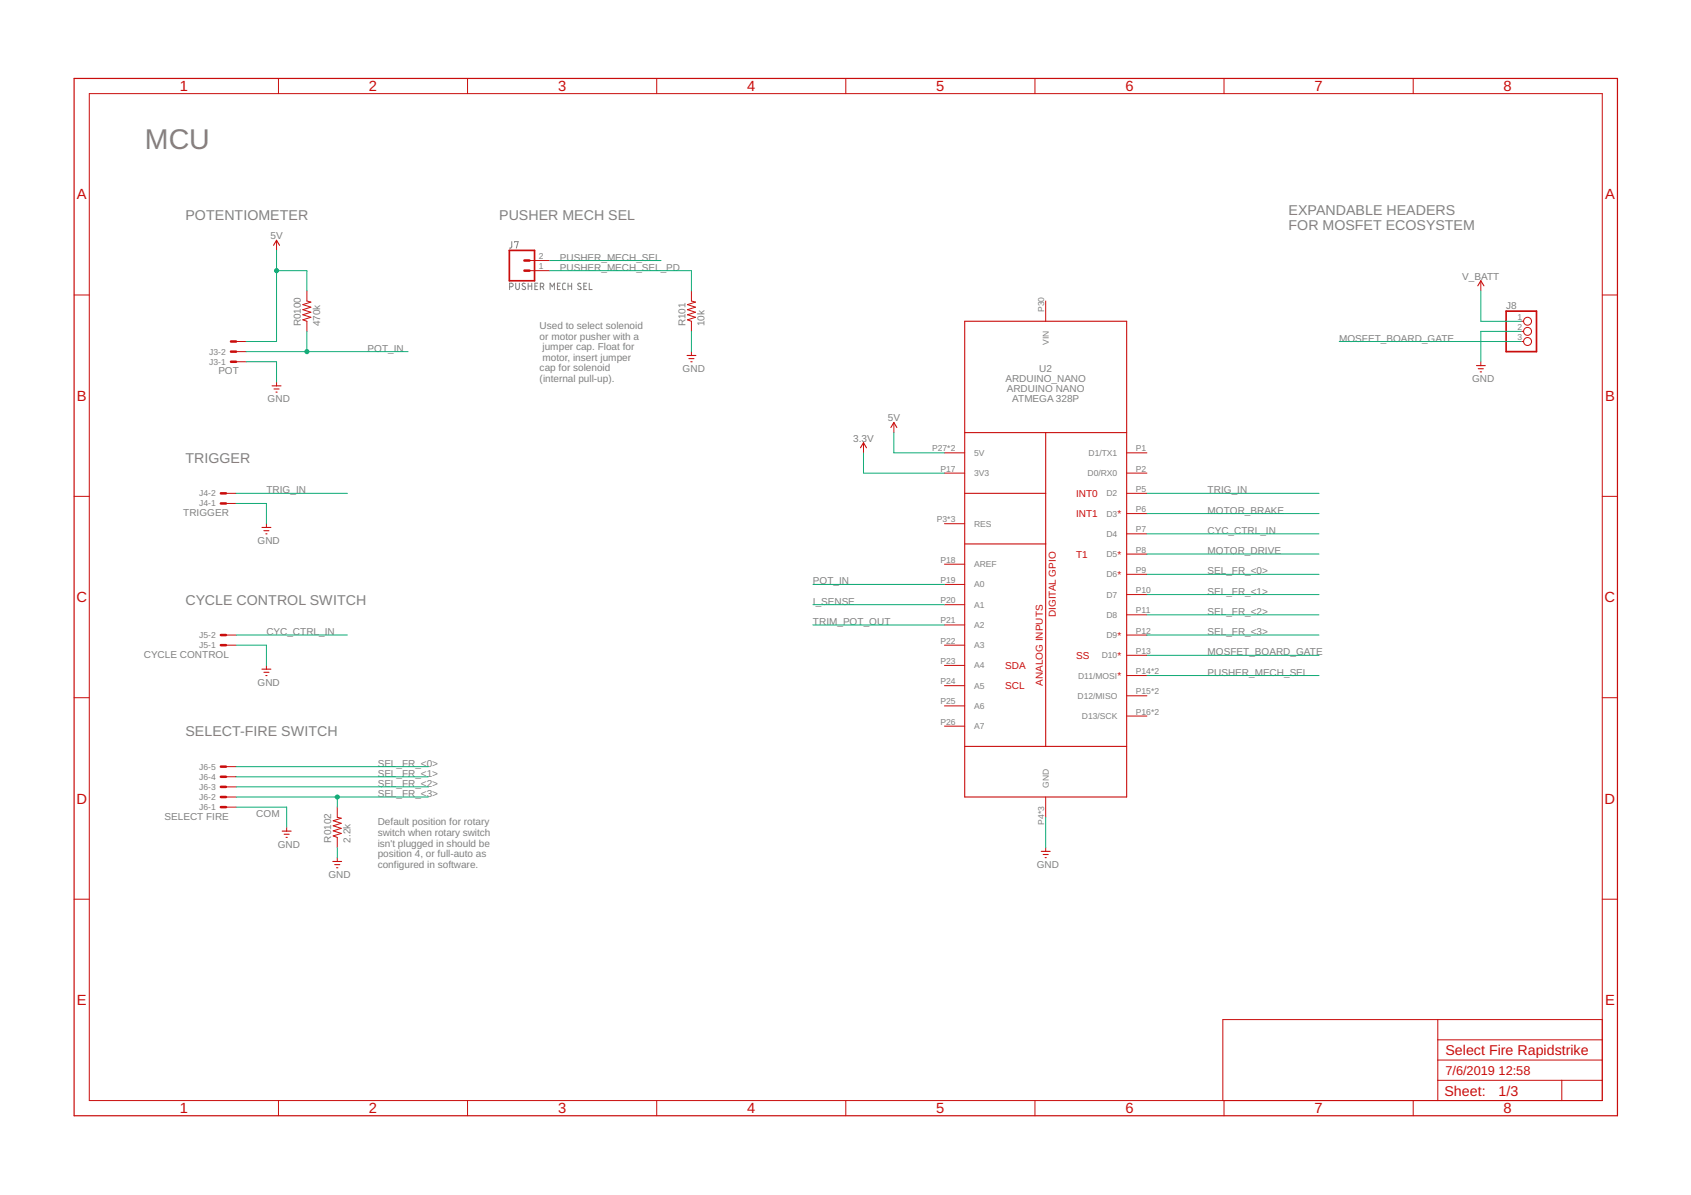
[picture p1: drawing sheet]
<svg xmlns="http://www.w3.org/2000/svg" width="297mm" height="210mm" viewBox="0 0 297 210" stroke-linecap="round" stroke-linejoin="round" font-family="sans-serif">
<g fill="none" stroke="#808080" stroke-width=".18">
<path d="M89.5 50.4l.6-.2v-.4l-.6-.1v1.2M89.9 42.4v1l-.4 .2M90.4 42.6v-.2h.6l-.3 1.2M90.6 49.7v.9l.2 .3 .4-.2v-1M92.3 49.8h-.4l-.2 .2 .5 .4a.31 .31 0 0 1 0 .5 .31 .31 0 0 1-.5-.2M92.8 49.7v1.2M92.8 50.2h.6M93.4 49.7v1.2M94 50.2h.3M94.5 49.7h-.5v1.2h.5M94.9 50.4l.6-.2v-.4l-.6-.1v1.2M95.3 50.4l.2 .5"/>
<path d="M96.6 50.9v-1.2l.4 .7 .4-.7v1.2M97.9 50.2h.4M98.4 49.7h-.5v1.2h.5M99.3 49.7l-.3 .1-.2 .2v.7l.2 .2h.3M99.8 50.2h.6M99.8 49.7v1.2M100.4 49.7v1.2M102 49.8h-.4l-.1 .2 .5 .4a.28 .28 0 0 1 0 .4 .28 .28 0 0 1-.4 0l-.1-.1M102.6 50.2h.3M103.1 49.7h-.5v1.2h.5M103.5 49.7v1.2h.5"/>
</g>
<g fill="none" stroke="#c90d0c" stroke-width=".18">
<path d="M15.7 16.4h265.8v176.9h-265.8zM48.9 13.8v2.6M82.1 13.8v2.6M115.4 13.8v2.6M148.6 13.8v2.6M181.8 13.8v2.6M215 13.8v2.6M248.2 13.8v2.6M13 51.8h2.7M41.5 60h1.7M48.6 42.2v1.8M53.9 51.1v1.8l.7 .2-1.4 .4 1.4 .5-1.4 .4 1.4 .4-1.4 .5 1.4 .4-1.4 .5 .7 .2v1.8"/>
<path d="M93 47.5h3.6M93 45.8h3.6M121.5 51.1v1.8l.7 .2-1.4 .4 1.4 .5-1.4 .4 1.4 .4-1.4 .5 1.4 .4-1.4 .5 .7 .2v1.8M183.7 52.9v3.5M260.1 49.3v1.8M267.2 60h.4M267.2 56.4h.4M267.2 58.2h.4M281.5 51.8h2.6M41.5 63.5h1.7M41.5 61.8h1.7M48.6 67.1v.7"/>
<path d="M121.5 61.8v.6M151.7 77.8v1.7M157 74.2v1.8M165.9 79.5h3.6M197.9 79.5h3.6M260.1 63.5v.7M13 87.2h2.7M39.7 86.7h1.8M39.7 88.4h1.8M46.8 92v.6M165.9 99.1h3.6M165.9 83.1h3.6"/>
<path d="M165.9 92h3.6M197.9 83.1h3.6M197.9 86.7h3.6M197.9 90.2h3.6M197.9 93.8h3.6M197.9 97.3h3.6M281.5 87.2h2.6M39.7 113.3h1.8M39.7 111.5h1.8M46.8 116.9v.6M165.9 102.7h3.6M165.9 106.2h3.6"/>
<path d="M165.9 109.8h3.6M165.9 113.3h3.6M165.9 116.9h3.6M197.9 100.9h3.6M197.9 104.4h3.6M197.9 108h3.6M197.9 111.5h3.6M197.9 115.1h3.6M197.9 118.7h3.6M13 122.6h2.7M39.7 140h1.8M39.7 138.2h1.8"/>
<path d="M39.7 136.4h1.8M39.7 134.7h1.8M165.9 120.4h3.6M165.9 124h3.6M165.9 127.6h3.6M183.7 140v3.6M197.9 122.2h3.6M197.9 125.8h3.6M281.5 122.6h2.6M13 157.9h2.7M39.7 141.8h1.8M50.4 145.3v.7"/>
<path d="M59.2 141.8v1.8l.7 .1-1.4 .5 1.4 .4-1.4 .5 1.4 .4-1.4 .4 1.4 .5-1.4 .4 .7 .3v1.8M59.2 150.6v.7M183.7 148.9v.6M281.5 157.9h2.6M252.6 179.1v14.2M281.5 179.1h-66.7v14.2M48.9 193.3v2.7M82.1 193.3v2.7M115.4 193.3v2.7M148.6 193.3v2.7M181.8 193.3v2.7M215 193.3v2.7"/>
<path d="M248.2 193.3v2.7M252.6 189.8h28.9M252.6 186.2h28.9M252.6 182.6h28.9M274.3 189.8v3.5"/>
<circle cx="268.3" cy="58.2" r=".7"/>
<circle cx="268.3" cy="56.4" r=".7"/>
<circle cx="268.3" cy="60" r=".7"/>
</g>
<path d="M13 13.8h271.1v182.2h-271.1z" fill="none" stroke="#c90d0c" stroke-width=".21"/>
<g fill="none" stroke="#c90d0c" stroke-width=".19">
<path d="M48 43.1l.6-.9 .5 .9M169.5 56.4h28.4v83.6h-28.4zM259.6 50.2l.5-.9 .6 .9M47.8 67.8h1.6M48.1 68.3h.9M48.5 68.9h.2M120.7 62.4h1.5M121 63h.9M121.3 63.5h.3M151.2 78.7l.5-.9 .5 .9M156.5 75.1l.5-.9 .5 .9M169.5 76h28.4"/>
<path d="M183.7 76v55.1M259.4 64.2h1.5M259.7 64.8h.9M260 65.3h.2M46 92.6h1.6M46.4 93.2h.8M46.7 93.8h.2M169.5 95.5h14.2M169.5 86.7h14.2M46 117.5h1.6M46.4 118.1h.8M46.7 118.7h.2"/>
<path d="M169.5 131.1h28.4M49.6 146h1.5M49.9 146.5h.9M50.2 147.1h.3M58.5 151.3h1.5M58.8 151.9h.9M59.1 152.4h.3M182.9 149.5h1.6M183.2 150.1h.9M183.6 150.6h.2"/>
</g>
<g fill="none" stroke="#c90d0c" stroke-width=".44">
<path d="M40.6 60h.9M92.1 45.8h.9M92.1 47.5h.9M40.6 63.5h.9M40.6 61.8h.9M38.8 86.7h.9M38.8 88.4h.9M38.8 111.5h.9M38.8 113.3h.9M38.8 140h.9M38.8 138.2h.9M38.8 136.4h.9"/>
<path d="M38.8 134.7h.9M38.8 141.8h.9"/>
</g>
<path d="M89.5 44h4.4v5.3h-4.4zM264.6 54.7h5.3v7.1h-5.3z" fill="none" stroke="#c90d0c" stroke-width=".3"/>
<g fill="none" stroke="#0dab76" stroke-width=".18">
<path d="M48.6 47.5h5.3v3.6M48.6 44v16h-5.4M53.9 58.2v3.6M96.6 47.5h24.9v3.6M96.6 45.8h19.5M121.5 58.2v3.6M235.2 60h32M260.1 51.1v5.3h7.1M267.2 58.2h-7.1v5.3M43.2 61.8h28.5M43.2 63.5h5.4v3.6M151.7 79.5v3.6h14.2"/>
<path d="M157 76v3.5h8.9M41.5 86.7h19.5M41.5 88.4h5.3v3.6M201.5 86.7h30.2M201.5 93.8h30.2M201.5 90.2h30.2M201.5 97.3h30.2M41.5 111.5h19.5M41.5 113.3h5.3v3.6M142.8 102.7h23.1M142.8 106.2h23.1M142.8 109.8h23.1"/>
<path d="M201.5 111.5h30.2M201.5 108h30.2M201.5 104.4h30.2M201.5 100.9h30.2M201.5 115.1h30.2M201.5 118.7h30.2M41.5 140h33.7M41.5 138.2h33.7M41.5 136.4h33.7M41.5 134.7h33.7M59.2 140v1.8M41.5 141.8h8.9v3.5"/>
<path d="M59.2 148.9v1.7M183.7 143.6v5.3"/>
</g>
<g fill="#0dab76" stroke="#0dab76" stroke-width=".18">
<circle cx="53.9" cy="61.8" r=".36"/>
<circle cx="59.2" cy="140" r=".36"/>
<circle cx="48.6" cy="47.5" r=".36"/>
</g>
<text font-size="5" fill="#808080" x="25.5" y="26.2">MCU</text>
<g font-size="2.6" fill="#c90d0c">
<text x="31.6" y="16">1</text>
<text x="64.8" y="16">2</text>
<text x="98" y="16">3</text>
<text x="131.2" y="16">4</text>
<text x="164.5" y="16">5</text>
<text x="197.7" y="16">6</text>
<text x="230.9" y="16">7</text>
<text x="264.1" y="16">8</text>
<text x="13.5" y="35">A</text>
<text x="281.9" y="35">A</text>
<text x="13.5" y="70.4">B</text>
<text x="281.9" y="70.4">B</text>
<text x="13.4" y="105.8">C</text>
<text x="281.9" y="105.8">C</text>
<text x="13.4" y="141.2">D</text>
<text x="281.9" y="141.2">D</text>
<text x="13.5" y="176.5">E</text>
<text x="281.9" y="176.5">E</text>
<text x="31.6" y="195.6">1</text>
<text x="64.8" y="195.6">2</text>
<text x="98" y="195.6">3</text>
<text x="131.2" y="195.6">4</text>
<text x="164.5" y="195.6">5</text>
<text x="197.7" y="195.6">6</text>
<text x="230.9" y="195.6">7</text>
<text x="264.1" y="195.6">8</text>
</g>
<g font-size="2.5" fill="#808080">
<text x="32.6" y="38.7">POTENTIOMETER</text>
<text x="87.7" y="38.7">PUSHER MECH SEL</text>
<text x="226.3" y="37.8">EXPANDABLE HEADERS</text>
<text x="226.3" y="40.4">FOR MOSFET ECOSYSTEM</text>
<text x="32.6" y="81.3">TRIGGER</text>
<text x="32.6" y="106.2">CYCLE CONTROL SWITCH</text>
<text x="32.6" y="129.3">SELECT-FIRE SWITCH</text>
</g>
<g font-size="2.5" fill="#c90d0c">
<text x="253.9" y="185.3">Select Fire Rapidstrike</text>
<text x="253.7" y="192.5">Sheet:</text>
<text x="263.2" y="192.4">1/3</text>
</g>
<g font-size="2.2" fill="#c90d0c">
<text x="253.9" y="188.9">7/6/2019</text>
<text x="263.2" y="188.9">12:58</text>
</g>
<g font-size="1.8" fill="#808080">
<text x="47.5" y="42">5V</text>
<text x="98.4" y="45.8">PUSHER_MECH_SEL</text>
<text x="98.4" y="47.5">PUSHER_MECH_SEL_PD</text>
<text x="256.9" y="49.1">V_BATT</text>
<text x="52.9" y="57.3" transform="rotate(-90 52.9 57.3)">R0100</text>
<text x="56.2" y="57.3" transform="rotate(-90 56.2 57.3)">470k</text>
<text x="94.8" y="57.8">Used to select solenoid</text>
<text x="94.8" y="59.7">or motor pusher with a</text>
<text x="120.4" y="57.3" transform="rotate(-90 120.4 57.3)">R101</text>
<text x="123.8" y="57.3" transform="rotate(-90 123.8 57.3)">10k</text>
<text x="235.2" y="60">MOSFET_BOARD_GATE</text>
<text x="264.6" y="54.2">J8</text>
<text x="38.4" y="65.8">POT</text>
<text x="64.6" y="61.8">POT_IN</text>
<text x="94.8" y="65.2">cap for solenoid</text>
<text x="95.3" y="61.5">jumper cap. Float for</text>
<text x="95.3" y="63.4">motor, insert jumper</text>
<text x="119.9" y="65.3">GND</text>
<text x="182.6" y="65.3">U2</text>
<text x="47" y="70.7">GND</text>
<text x="94.8" y="67.1">(internal pull-up).</text>
<text x="176.6" y="67.1">ARDUINO_NANO</text>
<text x="176.8" y="68.9">ARDUINO NANO</text>
<text x="177.8" y="70.7">ATMEGA 328P</text>
<text x="258.6" y="67.1">GND</text>
<text x="149.9" y="77.6">3.3V</text>
<text x="156" y="74">5V</text>
<text x="46.8" y="86.7">TRIG_IN</text>
<text x="212.1" y="86.7">TRIG_IN</text>
<text x="32.2" y="90.7">TRIGGER</text>
<text x="45.2" y="95.5">GND</text>
<text x="212.1" y="93.8">CYC_CTRL_IN</text>
<text x="212.1" y="90.2">MOTOR_BRAKE</text>
<text x="212.1" y="97.3">MOTOR_DRIVE</text>
<text x="212.1" y="100.9">SEL_FR_&lt;0&gt;</text>
<text x="142.8" y="102.7">POT_IN</text>
<text x="142.8" y="106.2">I_SENSE</text>
<text x="212.1" y="108">SEL_FR_&lt;2&gt;</text>
<text x="212.1" y="104.4">SEL_FR_&lt;1&gt;</text>
<text x="46.8" y="111.5">CYC_CTRL_IN</text>
<text x="142.8" y="109.8">TRIM_POT_OUT</text>
<text x="212.1" y="111.5">SEL_FR_&lt;3&gt;</text>
<text x="25.3" y="115.5">CYCLE CONTROL</text>
<text x="212.1" y="115.1">MOSFET_BOARD_GATE</text>
<text x="212.1" y="118.7">PUSHER_MECH_SEL</text>
<text x="45.2" y="120.4">GND</text>
<text x="66.4" y="136.4">SEL_FR_&lt;1&gt;</text>
<text x="66.4" y="134.7">SEL_FR_&lt;0&gt;</text>
<text x="28.9" y="144">SELECT FIRE</text>
<text x="45" y="143.5">COM</text>
<text x="66.4" y="140">SEL_FR_&lt;3&gt;</text>
<text x="66.4" y="138.2">SEL_FR_&lt;2&gt;</text>
<text x="48.8" y="148.9">GND</text>
<text x="58.2" y="148" transform="rotate(-90 58.2 148)">R0102</text>
<text x="61.6" y="148" transform="rotate(-90 61.6 148)">2.2k</text>
<text x="66.4" y="145">Default position for rotary</text>
<text x="66.4" y="146.8">switch when rotary switch</text>
<text x="66.4" y="148.7">isn't plugged in should be</text>
<text x="57.7" y="154.2">GND</text>
<text x="66.4" y="150.6">position 4, or full-auto as</text>
<text x="66.4" y="152.4">configured in software.</text>
<text x="182.1" y="152.4">GND</text>
</g>
<g font-size="1.8" fill="#c90d0c">
<text x="189" y="87.3">INT0</text>
<text x="189" y="90.8">INT1</text>
<text x="196.3" y="90.8">*</text>
<text x="189" y="97.9">T1</text>
<text x="196.3" y="97.9">*</text>
<text x="196.3" y="101.5">*</text>
<text x="185.5" y="108.4" transform="rotate(-90 185.5 108.4)">DIGITAL GPIO</text>
<text x="196.3" y="112.2">*</text>
<text x="176.6" y="117.5">SDA</text>
<text x="189" y="115.7">SS</text>
<text x="196.3" y="115.7">*</text>
<text x="196.3" y="119.3">*</text>
<text x="176.6" y="121">SCL</text>
<text x="183.2" y="120.5" transform="rotate(-90 183.2 120.5)">ANALOG INPUTS</text>
</g>
<g font-size="1.5" fill="#808080">
<text x="94.7" y="47.3">1</text>
<text x="94.7" y="45.5">2</text>
<text x="183.4" y="54.8" transform="rotate(-90 183.4 54.8)">P30</text>
<text x="266.6" y="56.2">1</text>
<text x="266.6" y="58">2</text>
<text x="266.6" y="59.7">3</text>
<text x="36.8" y="64.1">J3-1</text>
<text x="36.8" y="62.3">J3-2</text>
<text x="184.2" y="60.6" transform="rotate(-90 184.2 60.6)">VIN</text>
<text x="163.8" y="79.3">P27*2</text>
<text x="165.2" y="82.9">P17</text>
<text x="171.1" y="80.1">5V</text>
<text x="171.1" y="83.6">3V3</text>
<text x="191" y="83.6">D0/RX0</text>
<text x="191.2" y="80.1">D1/TX1</text>
<text x="199.5" y="79.3">P1</text>
<text x="199.5" y="82.9">P2</text>
<text x="35" y="87.2">J4-2</text>
<text x="35" y="89">J4-1</text>
<text x="194.4" y="87.2">D2</text>
<text x="199.5" y="86.4">P5</text>
<text x="199.5" y="90">P6</text>
<text x="164.6" y="91.7">P3*3</text>
<text x="171.1" y="92.5">RES</text>
<text x="194.4" y="90.7">D3</text>
<text x="194.4" y="94.3">D4</text>
<text x="199.5" y="93.5">P7</text>
<text x="165.2" y="98.9">P18</text>
<text x="171.1" y="99.6">AREF</text>
<text x="194.4" y="97.8">D5</text>
<text x="194.4" y="101.4">D6</text>
<text x="199.5" y="97.1">P8</text>
<text x="199.5" y="100.6">P9</text>
<text x="165.2" y="102.4">P19</text>
<text x="165.2" y="106">P20</text>
<text x="171.1" y="103.2">A0</text>
<text x="171.1" y="106.7">A1</text>
<text x="194.4" y="105">D7</text>
<text x="199.5" y="104.2">P10</text>
<text x="199.5" y="107.7">P11</text>
<text x="35" y="112.1">J5-2</text>
<text x="35" y="113.8">J5-1</text>
<text x="165.2" y="109.5">P21</text>
<text x="165.2" y="113.1">P22</text>
<text x="171.1" y="110.3">A2</text>
<text x="171.1" y="113.9">A3</text>
<text x="194.4" y="108.5">D8</text>
<text x="194.4" y="112.1">D9</text>
<text x="199.5" y="111.3">P12</text>
<text x="165.2" y="116.6">P23</text>
<text x="171.1" y="117.4">A4</text>
<text x="189.4" y="119.2">D11/MOSI</text>
<text x="193.5" y="115.6">D10</text>
<text x="199.5" y="114.9">P13</text>
<text x="199.5" y="118.4">P14*2</text>
<text x="165.2" y="120.2">P24</text>
<text x="165.2" y="123.7">P25</text>
<text x="171.1" y="121">A5</text>
<text x="171.1" y="124.5">A6</text>
<text x="189.3" y="122.7">D12/MISO</text>
<text x="199.5" y="122">P15*2</text>
<text x="199.5" y="125.5">P16*2</text>
<text x="165.2" y="127.3">P26</text>
<text x="171.1" y="128.1">A7</text>
<text x="190" y="126.3">D13/SCK</text>
<text x="35" y="137">J6-4</text>
<text x="35" y="135.2">J6-5</text>
<text x="35" y="142.3">J6-1</text>
<text x="35" y="140.5">J6-2</text>
<text x="35" y="138.7">J6-3</text>
<text x="184.2" y="138.4" transform="rotate(-90 184.2 138.4)">GND</text>
<text x="183.4" y="144.9" transform="rotate(-90 183.4 144.9)">P4*3</text>
</g>
</svg>
